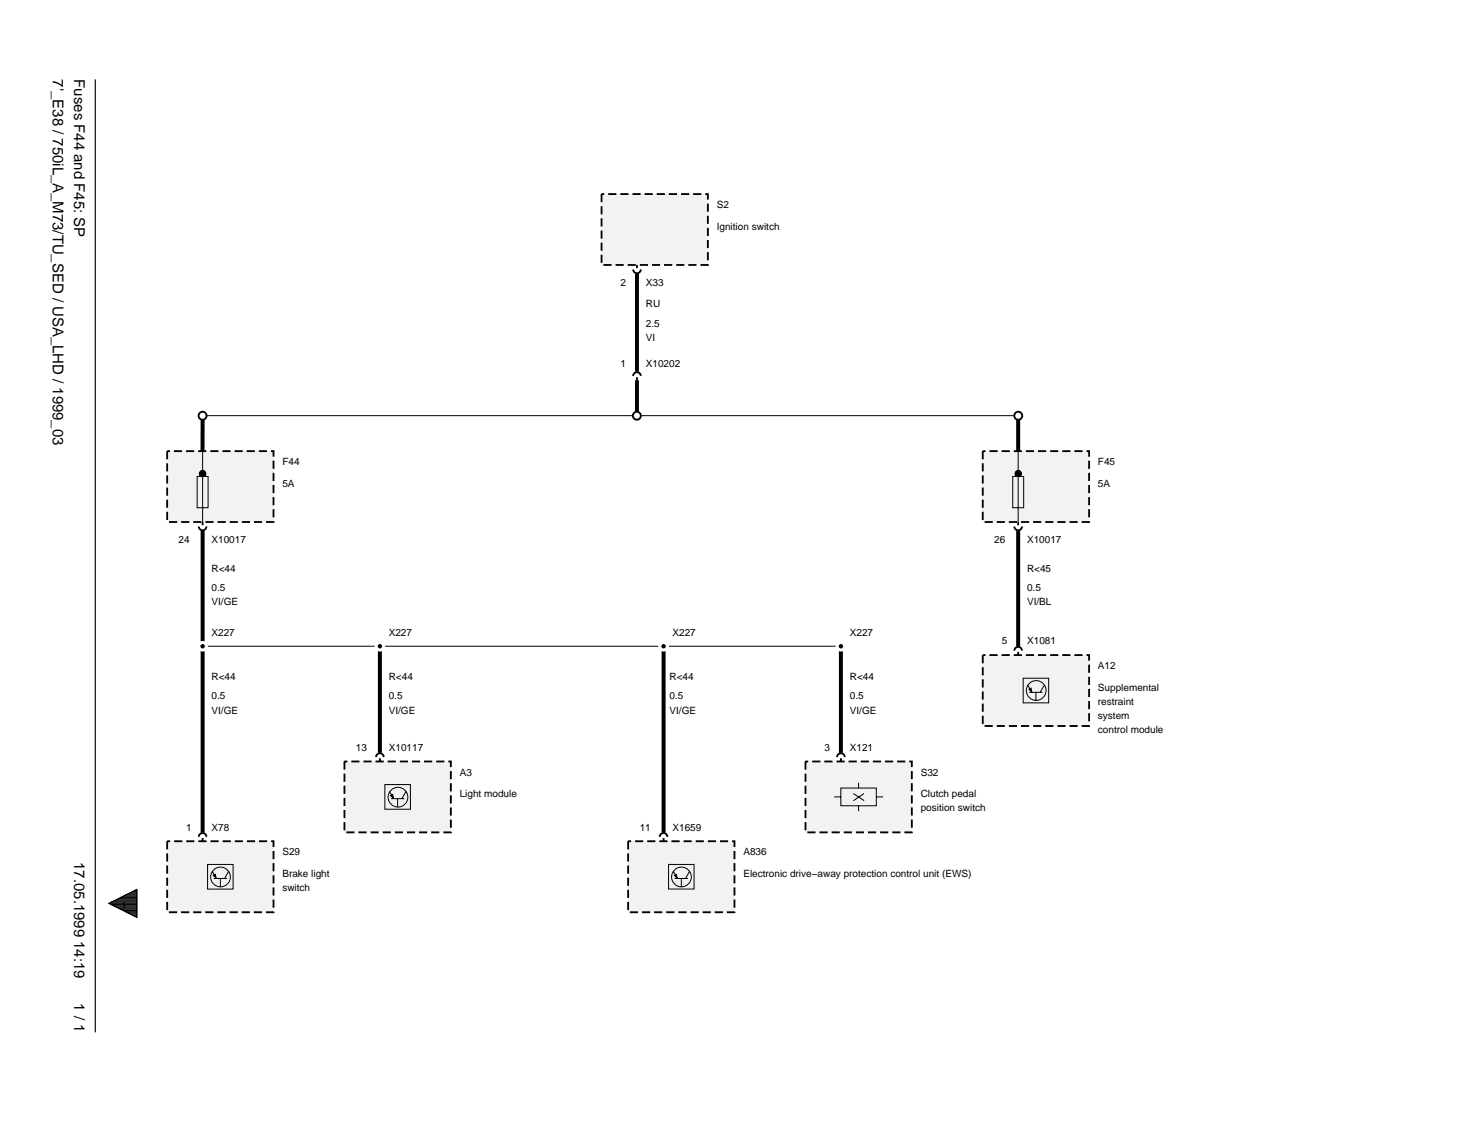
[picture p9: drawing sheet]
<svg xmlns="http://www.w3.org/2000/svg" width="279mm" height="216mm" viewBox="0 0 279 216" stroke-linecap="round" stroke-linejoin="round" font-family="sans-serif">
<path d="M18 15v180" fill="none" stroke="#000" stroke-width=".22"/>
<g fill="#f2f2f2">
<path d="M31.6 85.2h20.1v13.4h-20.1z"/>
<path d="M40.3 165.4l.4-.2 .1 .6z"/>
<path d="M31.6 158.9h20.1v13.4h-20.1z"/>
<path d="M73.8 150.3l.4-.2 .1 .6z"/>
<path d="M65.1 143.8h20.1v13.4h-20.1z"/>
<path d="M113.6 36.7h20.1v13.4h-20.1z"/>
<path d="M127.4 165.4l.4-.2 .1 .6z"/>
<path d="M118.7 158.9h20.1v13.4h-20.1z"/>
<path d="M152.2 143.8h20.1v13.4h-20.1z"/>
<path d="M185.7 85.2h20v13.4h-20z"/>
<path d="M194.4 130.2l.4-.2 .1 .6z"/>
<path d="M185.7 123.7h20v13.4h-20z"/>
</g>
<path d="M120.3 51.7v18.5M38.3 78.5v6.7M120.3 71.8v6.7M192.3 78.5v6.7M38.3 100.2v57.1M192.3 100.2v21.9M71.8 122.1v20.1M125.4 122.1v35.2M158.9 122.1v20.1" fill="none" stroke="#000" stroke-width=".75" stroke-linecap="butt"/>
<g fill="none" stroke="#000" stroke-width=".19">
<path d="M39.1 78.5h80.4M121.2 78.5h70.3M37.2 90h2.1v5.9h-2.1zM37.7 89.5h1.2M37.7 89.4h1.1M37.7 89.7h1.1M37.7 89.2h1.1M37.8 89.9h.9M37.8 89.1h.9M38 88.9h.6M38.3 85.2v13.4M38.6 90a.61 .61 0 0 0 .1-.9 .61 .61 0 0 0-.9 0 .61 .61 0 0 0 .2 .9"/>
<path d="M191.3 90h2.1v5.9h-2.1zM191.8 89.5h1.2M191.8 89.4h1.1M191.8 89.2h1.1M191.8 89.7h1.1M191.9 89.9h.9M191.9 89.1h.9M192.1 88.9h.5M192.3 85.2v13.4M192.7 90a.6 .6 0 0 0 .1-.9 .6 .6 0 0 0-.9 0 .6 .6 0 0 0 .1 .9M193.3 128.1h4.8v4.7h-4.8zM194.2 129.5l.7 1.3"/>
<path d="M194.4 130.8h2.6M194.9 130.6l-.5-.4 .4-.2 .1 .6M195.7 130.8v1.5M197.3 129.5l-.8 1.3M72.7 148.2h4.8v4.7h-4.8zM73.6 149.6l.8 1.3M73.9 150.9h2.5M74.3 150.7l-.5-.4 .4-.2 .1 .6M75.1 150.9v1.5M76.7 149.6l-.8 1.3M157.6 150.5h1.2M158.8 148.9h6.7v3.3h-6.7z"/>
<path d="M161.2 149.9l2 1.3M162.2 147.9v1M162.2 152.2v1M163.2 149.9l-2 1.3M165.6 150.5h1.2M20.5 170.6l5.4-2.6v5.3zM20.5 170.6h5.4M21 170.9h4.9M21 170.4h4.9M21.5 171.1h4.4M21.5 170.2h4.4M21.9 171.3h4"/>
<path d="M21.9 170h4M22.3 171.5h3.6M22.3 169.7h3.6M22.8 171.8h3.1M22.8 169.5h3.1M23.3 172h2.6M23.3 169.3h2.6M23.7 172.2h2.2M23.7 169.1h2.2M24.1 172.4h1.8M24.1 168.9h1.8M24.6 172.6h1.3"/>
<path d="M24.6 168.6h1.3M25.1 172.9h.8M25.1 168.4h.8M25.5 173.1h.4M25.5 168.2h.4M39.2 163.3h4.8v4.6h-4.8zM40.1 164.6l.8 1.3M40.3 165.4l.4-.2 .1 .6zM40.4 165.9h2.5M41.6 166v1.5M43.2 164.6l-.8 1.3M126.3 163.3h4.8v4.6h-4.8z"/>
<path d="M127.2 164.6l.8 1.3M127.4 165.4l.4-.2 .1 .6zM127.4 165.9h2.6M128.7 166v1.5M130.3 164.6l-.8 1.3"/>
<circle cx="195.7" cy="130.4" r="1.87"/>
<circle cx="75.2" cy="150.6" r="1.87"/>
<circle cx="41.7" cy="165.7" r="1.87"/>
<circle cx="128.7" cy="165.7" r="1.87"/>
</g>
<g fill="none" stroke="#000" stroke-width=".35">
<path d="M120.3 50.1v.6M121.1 50.9a.72 .72 0 0 1-.8 .7 .72 .72 0 0 1-.7-.7M38.3 98.6v.6M39 99.4a.72 .72 0 0 1-.7 .8 .72 .72 0 0 1-.7-.7M192.3 98.6v.6M193.1 99.4a.72 .72 0 0 1-.7 .8 .72 .72 0 0 1-.8-.7M191.6 122.9a.72 .72 0 0 1 .7-.7 .72 .72 0 0 1 .8 .7M192.3 123.1v.6M37.6 158.1a.72 .72 0 0 1 .7-.8 .72 .72 0 0 1 .7 .8M38.3 158.3v.6M71 143a.72 .72 0 0 1 .8-.7 .72 .72 0 0 1 .7 .7M71.8 143.2v.6"/>
<path d="M124.6 158.1a.72 .72 0 0 1 .8-.8 .72 .72 0 0 1 .7 .8M125.4 158.3v.6M158.1 143a.72 .72 0 0 1 .8-.7 .72 .72 0 0 1 .7 .7M158.9 143.2v.6"/>
</g>
<path d="M113.6 36.7h20.1v13.4h-20.1zM31.6 85.2h20.1v13.4h-20.1zM185.7 85.2h20v13.4h-20zM185.7 123.7h20v13.4h-20zM31.6 158.9h20.1v13.4h-20.1zM65.1 143.8h20.1v13.4h-20.1zM118.7 158.9h20.1v13.4h-20.1zM152.2 143.8h20.1v13.4h-20.1z" fill="none" stroke="#000" stroke-width=".35" stroke-dasharray="1.5 .8" stroke-linecap="butt"/>
<path d="M37.7 77.9a.84 .84 0 0 1 .9-.2 .84 .84 0 0 1 .5 .8h-.8h.8a.84 .84 0 0 1-1.1 .8 .84 .84 0 0 1-.3-1.4z" fill="#fff"/>
<circle cx="38.3" cy="78.5" r=".75" fill="none" stroke="#000" stroke-width=".35"/>
<path d="M119.7 77.9a.84 .84 0 0 1 1-.2 .84 .84 0 0 1 .5 .8h-.9h.9a.84 .84 0 0 1-1.2 .8 .84 .84 0 0 1-.3-1.4z" fill="#fff"/>
<circle cx="120.3" cy="78.5" r=".75" fill="none" stroke="#000" stroke-width=".35"/>
<path d="M191.8 77.9a.84 .84 0 0 1 .9-.2 .84 .84 0 0 1 .5 .8h-.9h.9a.84 .84 0 0 1-1.2 .8 .84 .84 0 0 1-.2-1.4z" fill="#fff"/>
<circle cx="192.4" cy="78.5" r=".75" fill="none" stroke="#000" stroke-width=".35"/>
<path d="M38.7 122.1h32.6M72.2 122.1h52.7M125.8 122.1h32.6" fill="none" stroke="#000" stroke-width=".19"/>
<path d="M37.6 121.4a1 1 0 0 1 1.1-.3 1 1 0 0 1 .6 1h-1h1a1 1 0 0 1-1.4 .9 1 1 0 0 1-.3-1.6z" fill="#fff"/>
<path d="M37.9 121.9a.42 .42 0 0 1 .5-.2 .42 .42 0 0 1 .3 .4h-.4h.4a.42 .42 0 0 1-.5 .4 .42 .42 0 0 1-.3-.6z" fill="#000"/>
<path d="M71.1 121.4a1 1 0 0 1 1-.3 1 1 0 0 1 .7 1h-1h1a1.01 1.01 0 0 1-1.4 .9 1.01 1.01 0 0 1-.3-1.6z" fill="#fff"/>
<path d="M71.6 121.7a.42 .42 0 0 1 .6 .4h-.4h.4a.42 .42 0 0 1-.6 .3 .42 .42 0 0 1 0-.7z" fill="#000"/>
<path d="M124.6 121.4a1 1 0 0 1 1.1-.3 1 1 0 0 1 .7 1h-1h1a1.01 1.01 0 0 1-1.4 .9 1.01 1.01 0 0 1-.4-1.6z" fill="#fff"/>
<path d="M125.1 121.7a.42 .42 0 0 1 .7 .4h-.4h.4a.42 .42 0 0 1-.7 .3 .42 .42 0 0 1 0-.7z" fill="#000"/>
<path d="M158.1 121.4a1 1 0 0 1 1.1-.3 1 1 0 0 1 .7 1h-1h1a1.01 1.01 0 0 1-1.4 .9 1.01 1.01 0 0 1-.4-1.6z" fill="#fff"/>
<path d="M158.5 121.9a.42 .42 0 0 1 .5-.2 .42 .42 0 0 1 .3 .4h-.4h.4a.42 .42 0 0 1-.6 .4 .42 .42 0 0 1-.2-.6z" fill="#000"/>
<path d="M120.3 71.3v.6M121 71a.72 .72 0 0 0-.7-.7 .72 .72 0 0 0-.7 .7" fill="none" stroke="#000" stroke-width=".35"/>
<g font-size="2.8">
<text x="10" y="15" transform="rotate(90 10 15)">7’_E38 / 750iL_A_M73/TU_SED / USA_LHD / 1999_03</text>
<text x="14" y="15" transform="rotate(90 14 15)">Fuses F44 and F45: SP</text>
<text x="14" y="162.9" transform="rotate(90 14 162.9)">17.05.1999 14:19</text>
<text x="14" y="189.5" transform="rotate(90 14 189.5)">1 / 1</text>
</g>
<g font-size="1.9">
<text x="135.4" y="39.3">S2</text>
<text x="135.4" y="43.4">Ignition switch</text>
<text x="117.2" y="54.1">2</text>
<text x="122" y="58.1">RU</text>
<text x="122" y="54.1">X33</text>
<text x="122" y="64.4">VI</text>
<text x="122" y="61.8">2.5</text>
<text x="117.2" y="69.3">1</text>
<text x="122" y="69.3">X10202</text>
<text x="53.3" y="87.9">F44</text>
<text x="207.4" y="87.9">F45</text>
<text x="53.3" y="91.9">5A</text>
<text x="207.4" y="91.9">5A</text>
<text x="33.7" y="102.6">24</text>
<text x="40" y="108">R&lt;44</text>
<text x="40" y="102.6">X10017</text>
<text x="187.8" y="102.6">26</text>
<text x="194" y="108">R&lt;45</text>
<text x="194" y="102.6">X10017</text>
<text x="40" y="111.7">0.5</text>
<text x="194" y="111.7">0.5</text>
<text x="40" y="114.4">VI/GE</text>
<text x="194" y="114.4">VI/BL</text>
<text x="40" y="120.2">X227</text>
<text x="73.4" y="120.2">X227</text>
<text x="127" y="120.2">X227</text>
<text x="160.5" y="120.2">X227</text>
<text x="189.3" y="121.7">5</text>
<text x="194" y="121.7">X1081</text>
<text x="40" y="128.4">R&lt;44</text>
<text x="73.4" y="128.4">R&lt;44</text>
<text x="126.5" y="128.4">R&lt;44</text>
<text x="160.5" y="128.4">R&lt;44</text>
<text x="207.4" y="130.4">Supplemental</text>
<text x="207.4" y="126.4">A12</text>
<text x="40" y="134.8">VI/GE</text>
<text x="40" y="132.1">0.5</text>
<text x="73.4" y="134.8">VI/GE</text>
<text x="73.4" y="132.1">0.5</text>
<text x="126.5" y="134.8">VI/GE</text>
<text x="126.5" y="132.1">0.5</text>
<text x="160.5" y="134.8">VI/GE</text>
<text x="160.5" y="132.1">0.5</text>
<text x="207.4" y="133.1">restraint</text>
<text x="207.4" y="135.8">system</text>
<text x="67.2" y="141.8">13</text>
<text x="73.5" y="141.8">X10117</text>
<text x="155.8" y="141.8">3</text>
<text x="160.5" y="141.8">X121</text>
<text x="207.4" y="138.5">control module</text>
<text x="86.8" y="146.5">A3</text>
<text x="173.9" y="146.5">S32</text>
<text x="86.8" y="150.5">Light module</text>
<text x="173.9" y="150.5">Clutch pedal</text>
<text x="173.9" y="153.2">position switch</text>
<text x="35.2" y="156.9">1</text>
<text x="40" y="156.9">X78</text>
<text x="53.3" y="161.6">S29</text>
<text x="120.8" y="156.9">11</text>
<text x="127" y="156.9">X1659</text>
<text x="140.4" y="161.6">A836</text>
<text x="53.3" y="165.6">Brake light</text>
<text x="140.4" y="165.6">Electronic drive−away protection control unit (EWS)</text>
<text x="23.2" y="171.6">I</text>
<text x="53.3" y="168.3">switch</text>
</g>
</svg>
